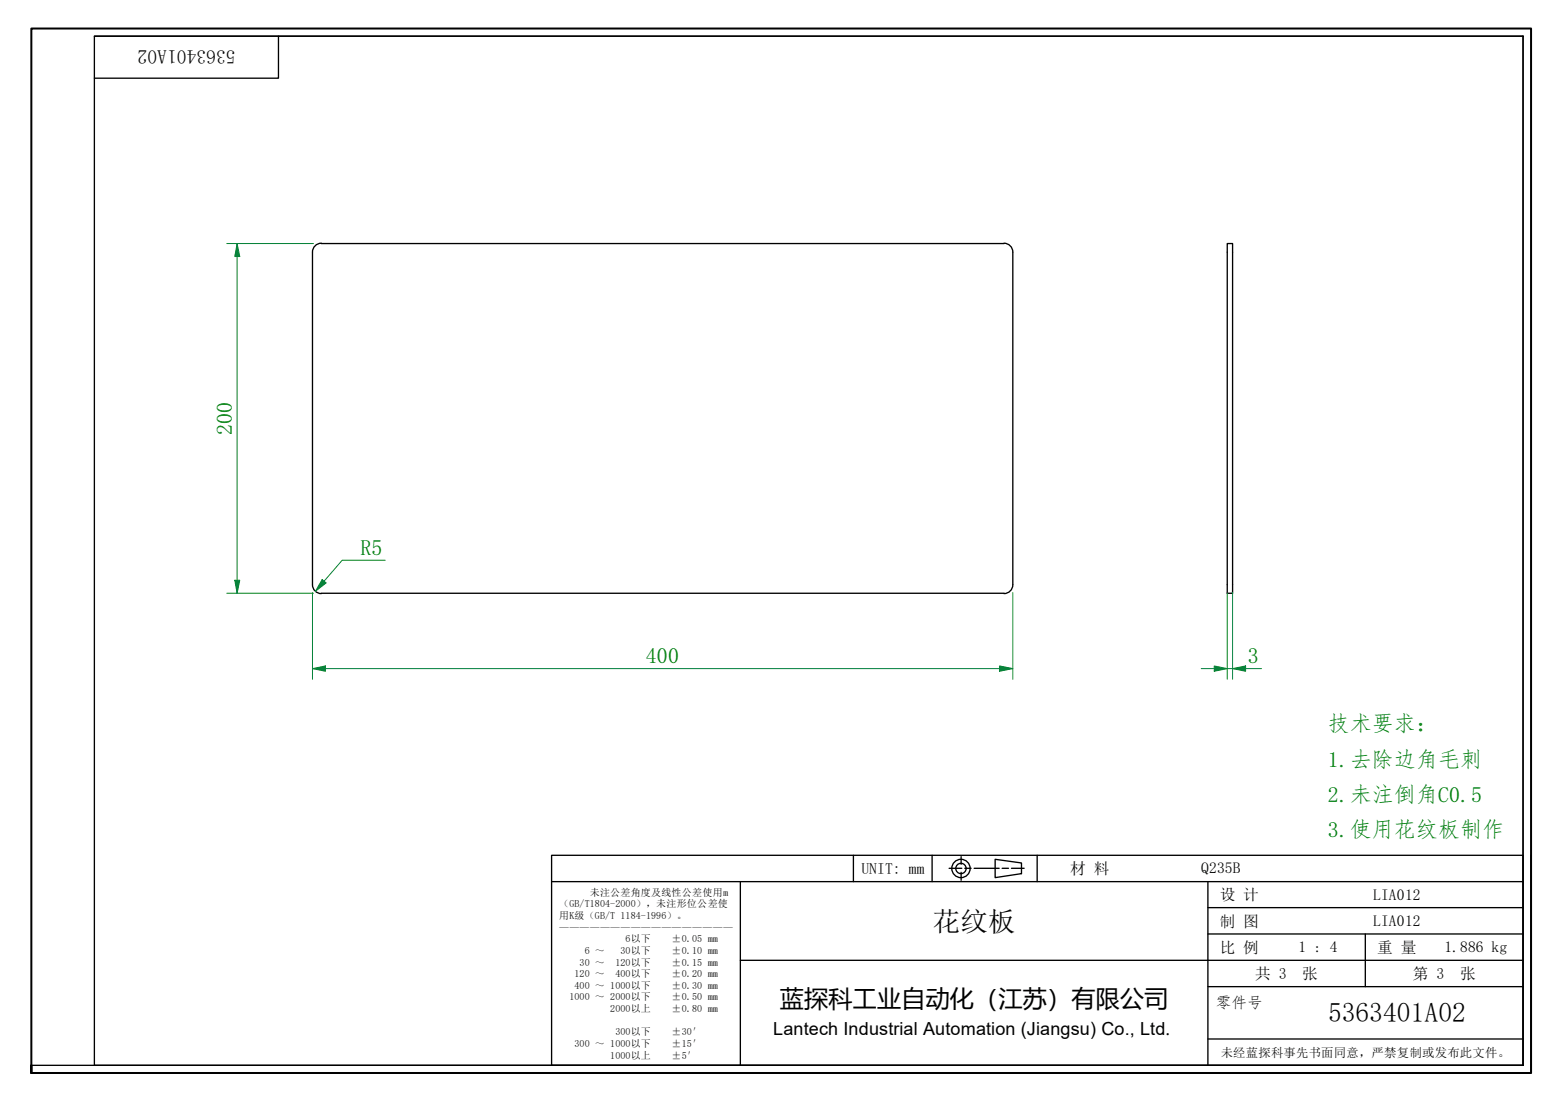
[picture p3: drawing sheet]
<svg xmlns="http://www.w3.org/2000/svg" width="297mm" height="210mm" viewBox="0 0 297 210" stroke-linecap="round" stroke-linejoin="round" font-family="sans-serif">
<path d="M61.2 46.4h130M61.2 46.3a1.68 1.68 0 0 0-1.7 1.7v63.4M191.2 46.3a1.68 1.68 0 0 1 1.6 1.7v63.4M233.7 46.4h1v66.6h-1zM59.5 111.4a1.68 1.68 0 0 0 1.7 1.7M61.2 113h130M192.8 111.4a1.68 1.68 0 0 1-1.6 1.7" fill="none" stroke="#000" stroke-width=".25"/>
<path d="M6 204.4v-1.5v1.5M6 202.9v-197.5h285.5v199h-285.5" fill="none" stroke="#000" stroke-width=".38"/>
<path d="M18 6.9h272v196h-272zM18 6.9h272M53 6.9v8h-35M290 6.9v196h-284" fill="none" stroke="#000" stroke-width=".25"/>
<g fill="none" stroke="#000" stroke-width=".25">
<path d="M105 162.9h185v40h-185zM105 167.9h185M141 167.9v35M162.5 162.9v5M177.5 162.9v5M180.7 165.4h2.4M183 163.2v1.4M183 166.2v1.5M183.7 165.4h1.2M185.5 165.4h4.7M189.5 163.7l5 .7v2l-5 .8zM190.8 165.4h1.2"/>
<path d="M192.6 165.4h2.4M197.5 162.9v5M230 167.9v35M230 177.9h60M230 172.9h60M260 177.9v10M291.5 162.9v41.5h-186.5M141 182.9h149M230 197.9h60M230 187.9h60"/>
<circle cx="183" cy="165.4" r="1.75"/>
<circle cx="183" cy="165.4" r=".98"/>
</g>
<path d="M59.5 127.4h2.5" fill="none" stroke="#00803f" stroke-width=".19"/>
<path d="M59.5 127.4l2.5-.6v1.1z" fill="#00803f"/>
<path d="M59.5 127.4l2.5-.6v1.1zM190.3 127.4h2.5" fill="none" stroke="#00803f" stroke-width=".19"/>
<path d="M190.3 126.8l2.5 .6-2.5 .5z" fill="#00803f"/>
<path d="M45.1 46.4v2.5M59.5 112.9v16.5M192.8 112.9v16.5M62 127.4h128.3M190.3 126.8l2.5 .6-2.5 .5z" fill="none" stroke="#00803f" stroke-width=".19"/>
<path d="M45.1 46.4l.6 2.5h-1z" fill="#00803f"/>
<path d="M45.1 46.4l.6 2.5h-1zM45.1 110.5v2.5" fill="none" stroke="#00803f" stroke-width=".19"/>
<path d="M44.7 110.5h1l-.6 2.5z" fill="#00803f"/>
<path d="M43.2 46.4h16.5M45.1 48.9v61.6M43.2 113h16.5M44.7 110.5h1l-.6 2.5zM61.7 110.7l-1.6 1.9" fill="none" stroke="#00803f" stroke-width=".19"/>
<path d="M61.3 110.4l.8 .6-2 1.6z" fill="#00803f"/>
<path d="M61.3 110.4l.8 .6-2 1.6zM73.3 106.7h-8.1l-4 4.7 .5-.7M231.2 127.4h2.5" fill="none" stroke="#00803f" stroke-width=".19"/>
<path d="M231.2 126.8l2.5 .6-2.5 .5z" fill="#00803f"/>
<path d="M231.2 126.8l2.5 .6-2.5 .5zM234.7 127.4h2.5" fill="none" stroke="#00803f" stroke-width=".19"/>
<path d="M234.7 127.4l2.5-.6v1.1z" fill="#00803f"/>
<path d="M233.7 112.9v16.5M234.7 112.9v16.5M228.7 127.4h2.5M233.7 127.4h1M234.7 127.4l2.5-.6v1.1zM237.2 127.4h3" fill="none" stroke="#00803f" stroke-width=".19"/>
<g font-size="5.2">
<text x="177.6" y="177.3">花纹板</text>
<text x="252.9" y="194.7">5363401A02</text>
</g>
<text font-size="4.6" x="148.5" y="191.9">蓝探科工业自动化（江苏）有限公司</text>
<g font-size="4.2" fill="#008000">
<text x="44.1" y="82.8" transform="rotate(-90 44.1 82.8)">200</text>
<text x="68.6" y="105.7">R5</text>
<text x="123" y="126.3">400</text>
<text x="237.6" y="126.3">3</text>
<text x="252.9" y="139.3">技术要求：</text>
<text x="252.9" y="146">1.去除边角毛刺</text>
<text x="252.9" y="152.8">2.未注倒角C0.5</text>
<text x="252.9" y="159.5">3.使用花纹板制作</text>
</g>
<text font-size="3.7" x="44.8" y="9.6" transform="rotate(180 44.8 9.6)">5363401A02</text>
<text font-size="3.4" x="147.2" y="197.1">Lantech Industrial Automation (Jiangsu) Co., Ltd.</text>
<g font-size="3">
<text x="164" y="166.4">UNIT: mm</text>
<text x="203.8" y="166.5">材 料</text>
<text x="228.7" y="166.3">Q235B</text>
<text x="232.3" y="171.5">设 计</text>
<text x="261.5" y="171.4">LIA012</text>
<text x="232.3" y="176.5">制 图</text>
<text x="261.5" y="176.4">LIA012</text>
<text x="232.3" y="181.5">比 例</text>
<text x="247.3" y="181.4">1 : 4</text>
<text x="262.3" y="181.5">重 量</text>
<text x="275" y="181.3">1.886 kg</text>
<text x="231.5" y="191.9">零件号</text>
<text x="239" y="186.5">共 3</text>
<text x="248" y="186.5">张</text>
<text x="269" y="186.5">第 3</text>
<text x="278" y="186.5">张</text>
</g>
<text font-size="2.3" x="232.5" y="201.3">未经蓝探科事先书面同意，严禁复制或发布此文件。</text>
<g font-size="1.9">
<text x="106.5" y="172.8">（GB/T1804-2000），未注形位公差使</text>
<text x="112.3" y="170.6">未注公差角度及线性公差使用m</text>
<text x="106.5" y="175">用K级（GB/T 1184-1996）。</text>
<text x="106.5" y="177.3">—————————————————</text>
<text x="119.1" y="179.5">6以下</text>
<text x="127.9" y="179.5">±0.05 mm</text>
<text x="110.4" y="183.9">30 ～</text>
<text x="111.4" y="181.7">6 ～</text>
<text x="117.2" y="183.9">120以下</text>
<text x="118.2" y="181.7">30以下</text>
<text x="127.9" y="181.7">±0.10 mm</text>
<text x="127.9" y="183.9">±0.15 mm</text>
<text x="108.5" y="190.5">1000 ～ 2000以下</text>
<text x="109.4" y="186.1">120 ～</text>
<text x="109.4" y="188.3">400 ～ 1000以下</text>
<text x="117.2" y="186.1">400以下</text>
<text x="127.9" y="186.1">±0.20 mm</text>
<text x="127.9" y="188.3">±0.30 mm</text>
<text x="127.9" y="190.5">±0.50 mm</text>
<text x="116.2" y="192.8">2000以上</text>
<text x="117.2" y="197.2">300以下</text>
<text x="127.9" y="192.8">±0.80 mm</text>
<text x="127.9" y="197.2">±30′</text>
<text x="109.4" y="199.4">300 ～ 1000以下</text>
<text x="116.2" y="201.6">1000以上</text>
<text x="127.9" y="199.4">±15′</text>
<text x="127.9" y="201.6">±5′</text>
</g>
</svg>
